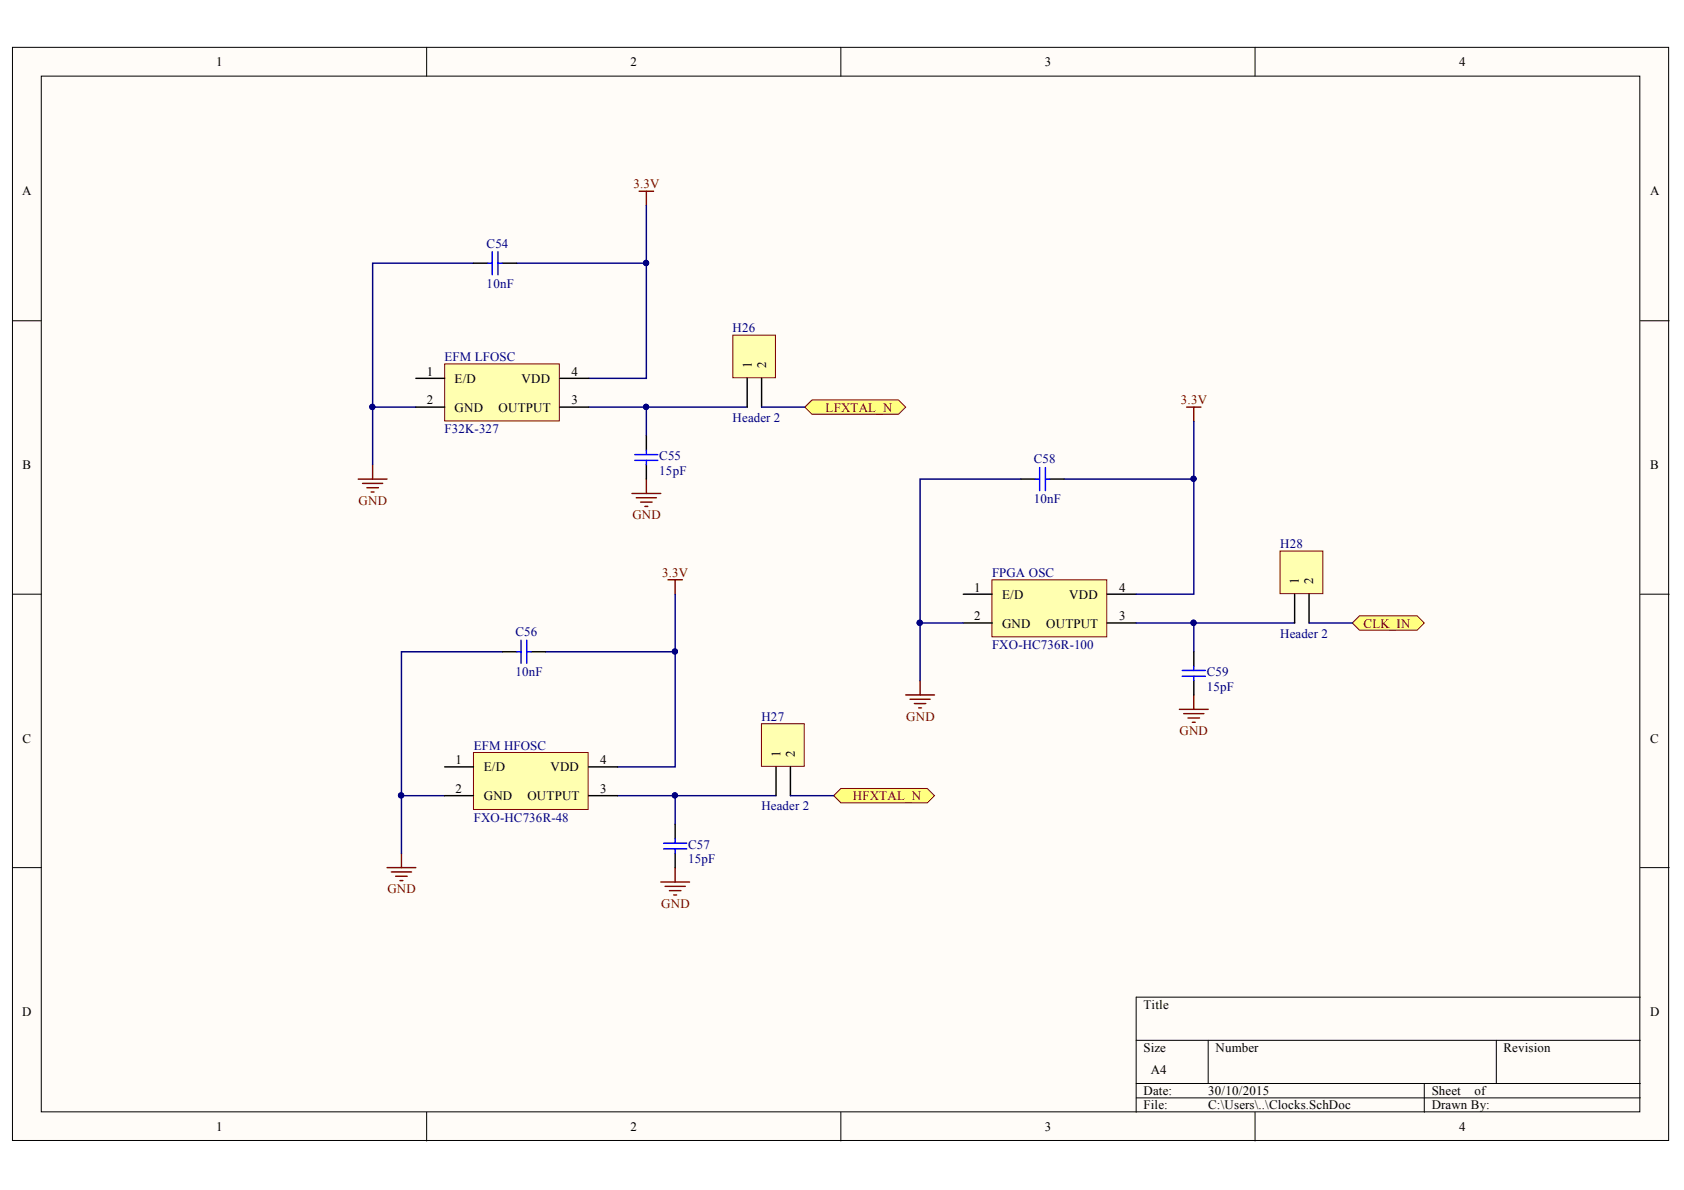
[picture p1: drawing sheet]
<svg xmlns="http://www.w3.org/2000/svg" width="297mm" height="210mm" viewBox="0 0 297 210" stroke-linecap="round" stroke-linejoin="round" font-family="sans-serif">
<g fill="#fffcf8" stroke="#000" stroke-width=".18">
<path d="M2.2 8.4h292.1v192.8h-292.1z"/>
<path d="M7.3 13.4h281.9v182.7h-281.9z"/>
</g>
<g fill="none" stroke="#000" stroke-width=".18">
<path d="M75.3 8.4v5M148.3 8.4v5M221.4 8.4v5M2.2 56.6h5.1M289.3 56.6h5.1M2.2 104.8h5.1M289.3 104.8h5.1M2.2 153h5.1M289.3 153h5.1M289.3 175.9h-88.9v20.3M75.3 196.2v5.1M148.3 196.2v5.1"/>
<path d="M200.4 183.5h88.9M200.4 191.1h88.9M200.4 193.7h88.9M213.1 183.5v7.6M221.4 196.2v5.1M251.2 191.1v5.1M263.9 183.5v7.6"/>
</g>
<path d="M175 102.3h20.2v10h-20.2z" fill="#ffffb0" stroke="#800000" stroke-width=".18"/>
<path d="M169.9 104.8h5.1M169.9 109.9h5.1M195.3 104.8h5.1M195.3 109.9h5.1" fill="none" stroke="#000" stroke-width=".25"/>
<path d="M209.3 71.8h2.5M210.6 71.8v2.5M159.7 122.6h5.1M160.5 123.3h3.6M161.3 124.1h2M162 124.9h.5M162.3 120v2.6M208 125.1h5.1M208.8 125.9h3.6M209.6 126.6h2M210.3 127.4h.5M210.6 122.6v2.5" fill="none" stroke="#800000" stroke-width=".25"/>
<path d="M210.6 74.3v30.5h-10.2M180.1 84.5h-17.8v25.4M187.7 84.5h22.9M169.9 109.9h-7.6v10.1M200.4 109.9h10.2v5.1M210.6 109.9h17.8" fill="none" stroke="#000080" stroke-width=".25"/>
<g fill="#000080" stroke="#000080" stroke-width=".18">
<circle cx="162.2" cy="109.8" r=".47"/>
<circle cx="210.5" cy="84.5" r=".46"/>
<circle cx="210.5" cy="109.8" r=".46"/>
</g>
<path d="M238.5 109.9l1.3-1.3h10.2l1.2 1.3-1.2 1.3h-10.2z" fill-rule="evenodd" fill="#ffff80" stroke="#800000" stroke-width=".18"/>
<path d="M225.8 97.2h7.5v7.5h-7.5z" fill="#ffffb0" stroke="#800000" stroke-width=".18"/>
<path d="M228.4 104.8v5.1M230.9 104.8v5.1" fill="none" stroke="#000" stroke-width=".25"/>
<path d="M88.6 115h-17.8v25.3M96.2 115h22.9M230.9 109.9h7.6M78.4 140.3h-7.6v10.2M108.9 140.3h10.2v5.1M119.1 140.3h17.8" fill="none" stroke="#000080" stroke-width=".25"/>
<path d="M117.8 102.3h2.6M119.1 102.3v2.5M68.3 153h5.1M69 153.8h3.6M69.8 154.6h2M70.6 155.3h.5M70.8 150.5v2.5M116.5 155.6h5.1M117.3 156.3h3.6M118.1 157.1h2M118.8 157.9h.5M119.1 153v2.6" fill="none" stroke="#800000" stroke-width=".25"/>
<g fill="#000080" stroke="#000080" stroke-width=".18">
<circle cx="70.8" cy="140.3" r=".46"/>
<circle cx="119" cy="114.9" r=".46"/>
<circle cx="119" cy="140.3" r=".46"/>
</g>
<path d="M147 140.3l1.3-1.2h15.3l1.2 1.2-1.2 1.3h-15.3z" fill-rule="evenodd" fill="#ffff80" stroke="#800000" stroke-width=".18"/>
<path d="M134.3 127.7h7.6v7.5h-7.6z" fill="#ffffb0" stroke="#800000" stroke-width=".18"/>
<path d="M136.9 135.3v5M139.4 135.3v5" fill="none" stroke="#000" stroke-width=".25"/>
<path d="M119.1 104.8v30.5h-10.2M139.4 140.3h7.6" fill="none" stroke="#000080" stroke-width=".25"/>
<circle cx="119" cy="114.9" r=".46" fill="#000080" stroke="#000080" stroke-width=".18"/>
<path d="M83.5 132.7h20.2v10.1h-20.2z" fill="#ffffb0" stroke="#800000" stroke-width=".18"/>
<path d="M78.4 135.3h5.1M103.8 135.3h5.1M78.4 140.3h5.1M103.8 140.3h5.1" fill="none" stroke="#000" stroke-width=".25"/>
<path d="M112.7 33.7h2.6M114 33.7v2.6M63.2 84.5h5.1M63.9 85.3h3.6M64.7 86h2M65.5 86.8h.5M65.7 82v2.5M111.5 87h5M112.2 87.8h3.6M113 88.6h2M113.8 89.3h.5M114 84.5v2.5" fill="none" stroke="#800000" stroke-width=".25"/>
<path d="M83.5 46.4h-17.8v25.4M91.1 46.4h22.9M73.4 71.8h-7.7v10.2M103.8 71.8h10.2v5.1M114 71.8h17.8" fill="none" stroke="#000080" stroke-width=".25"/>
<g fill="#000080" stroke="#000080" stroke-width=".18">
<circle cx="65.7" cy="71.8" r=".46"/>
<circle cx="114" cy="46.4" r=".46"/>
<circle cx="114" cy="71.8" r=".46"/>
</g>
<path d="M142 71.8l1.2-1.3h15.3l1.2 1.3-1.2 1.3h-15.3z" fill-rule="evenodd" fill="#ffff80" stroke="#800000" stroke-width=".18"/>
<path d="M129.3 59.1h7.5v7.5h-7.5z" fill="#ffffb0" stroke="#800000" stroke-width=".18"/>
<path d="M131.8 66.7v5.1M134.3 66.7v5.1" fill="none" stroke="#000" stroke-width=".25"/>
<path d="M114 36.3v30.4h-10.2M134.3 71.8h7.7" fill="none" stroke="#000080" stroke-width=".25"/>
<circle cx="114" cy="46.4" r=".46" fill="#000080" stroke="#000080" stroke-width=".18"/>
<path d="M78.4 64.2h20.3v10h-20.3z" fill="#ffffb0" stroke="#800000" stroke-width=".18"/>
<g fill="none" stroke="#000" stroke-width=".25">
<path d="M83.5 46.4h2.6M88.6 46.4h2.5M73.4 66.7h5M73.4 71.8h5M98.8 66.7h5M98.8 71.8h5M114 76.9v2.5M114 82v2.5M180.1 84.5h2.5M185.2 84.5h2.5M88.6 115h2.5M93.7 115h2.5"/>
<path d="M210.6 115v2.5M210.6 120v2.6M119.1 145.4v2.6M119.1 150.5v2.5"/>
</g>
<g fill="none" stroke="#00f" stroke-width=".25">
<path d="M86.1 46.4h.7M86.8 44.4v4.1M87.8 44.4v4.1M87.8 46.4h.8M114 79.4v.8M112 80.2h4M112 81.2h4M114 81.2v.8M182.6 84.5h.8M183.4 82.5v4M184.4 82.5v4M184.4 84.5h.8"/>
<path d="M91.1 115h.8M91.9 112.9v4.1M92.9 112.9v4.1M92.9 115h.8M208.5 118.3h4.1M208.5 119.3h4.1M210.6 117.5v.8M210.6 119.3v.7M117.1 148.7h4M117.1 149.7h4M119.1 148v.7M119.1 149.7v.8"/>
</g>
<g font-size="2.3">
<text x="38.1" y="11.7">1</text>
<text x="111.2" y="11.7">2</text>
<text x="184.3" y="11.7">3</text>
<text x="257.4" y="11.7">4</text>
<text x="3.9" y="34.5">A</text>
<text x="291.1" y="34.5">A</text>
<text x="132.6" y="65" transform="rotate(-90 132.6 65)">1</text>
<text x="135.1" y="65" transform="rotate(-90 135.1 65)">2</text>
<text x="75.3" y="66.2">1</text>
<text x="75.3" y="71.3">2</text>
<text x="80.2" y="67.5">E/D</text>
<text x="92" y="67.5">VDD</text>
<text x="100.8" y="71.3">3</text>
<text x="100.8" y="66.2">4</text>
<text x="80.2" y="72.6">GND</text>
<text x="88" y="72.6">OUTPUT</text>
<text x="4" y="82.7">B</text>
<text x="291.1" y="82.7">B</text>
<text x="171.8" y="104.4">1</text>
<text x="176.8" y="105.6">E/D</text>
<text x="188.6" y="105.6">VDD</text>
<text x="197.4" y="104.4">4</text>
<text x="229.1" y="103" transform="rotate(-90 229.1 103)">1</text>
<text x="231.6" y="103" transform="rotate(-90 231.6 103)">2</text>
<text x="171.8" y="109.4">2</text>
<text x="176.8" y="110.7">GND</text>
<text x="184.5" y="110.7">OUTPUT</text>
<text x="197.4" y="109.4">3</text>
<text x="4" y="131">C</text>
<text x="291.1" y="131">C</text>
<text x="80.3" y="134.8">1</text>
<text x="85.3" y="136">E/D</text>
<text x="97.1" y="136">VDD</text>
<text x="105.9" y="134.8">4</text>
<text x="137.7" y="133.5" transform="rotate(-90 137.7 133.5)">1</text>
<text x="140.2" y="133.5" transform="rotate(-90 140.2 133.5)">2</text>
<text x="80.3" y="139.8">2</text>
<text x="85.3" y="141.1">GND</text>
<text x="93" y="141.1">OUTPUT</text>
<text x="105.9" y="139.8">3</text>
<text x="3.9" y="179.2">D</text>
<text x="201.7" y="177.9">Title</text>
<text x="291.1" y="179.2">D</text>
<text x="201.7" y="185.6">Size</text>
<text x="214.4" y="185.6">Number</text>
<text x="265.2" y="185.6">Revision</text>
<text x="203" y="189.4">A4</text>
<text x="201.7" y="193.2">Date:</text>
<text x="201.7" y="195.7">File:</text>
<text x="213.1" y="193.2">30/10/2015</text>
<text x="213.1" y="195.7">C:\Users\..\Clocks.SchDoc</text>
<text x="252.5" y="193.2">Sheet</text>
<text x="252.5" y="195.7">Drawn By:</text>
<text x="260.1" y="193.2">of</text>
<text x="38.1" y="199.5">1</text>
<text x="111.2" y="199.5">2</text>
<text x="184.3" y="199.5">3</text>
<text x="257.4" y="199.5">4</text>
</g>
<g font-size="2.3" fill="#800000">
<text x="111.7" y="33.2">3.3V</text>
<text x="208.3" y="71.3">3.3V</text>
<text x="145.6" y="72.6">LFXTAL_N</text>
<text x="63.3" y="89.1">GND</text>
<text x="111.6" y="91.6">GND</text>
<text x="116.8" y="101.7">3.3V</text>
<text x="240.5" y="110.7">CLK_IN</text>
<text x="159.8" y="127.2">GND</text>
<text x="208" y="129.7">GND</text>
<text x="150.5" y="141.1">HFXTAL_N</text>
<text x="68.3" y="157.6">GND</text>
<text x="116.6" y="160.1">GND</text>
</g>
<g font-size="2.3" fill="#000080">
<text x="85.8" y="43.7">C54</text>
<text x="85.8" y="50.8">10nF</text>
<text x="129.2" y="58.6">H26</text>
<text x="78.4" y="63.7">EFM LFOSC</text>
<text x="78.4" y="76.4">F32K-327</text>
<text x="129.2" y="74.4">Header 2</text>
<text x="116.3" y="81.2">C55</text>
<text x="116.3" y="83.7">15pF</text>
<text x="182.3" y="81.7">C58</text>
<text x="182.3" y="88.8">10nF</text>
<text x="175" y="101.7">FPGA OSC</text>
<text x="225.8" y="96.7">H28</text>
<text x="90.9" y="112.2">C56</text>
<text x="225.8" y="112.5">Header 2</text>
<text x="90.9" y="119.3">10nF</text>
<text x="175" y="114.5">FXO-HC736R-100</text>
<text x="212.9" y="119.3">C59</text>
<text x="212.9" y="121.8">15pF</text>
<text x="134.3" y="127.2">H27</text>
<text x="83.6" y="132.2">EFM HFOSC</text>
<text x="134.3" y="142.9">Header 2</text>
<text x="83.6" y="144.9">FXO-HC736R-48</text>
<text x="121.4" y="149.7">C57</text>
<text x="121.4" y="152.3">15pF</text>
</g>
</svg>
